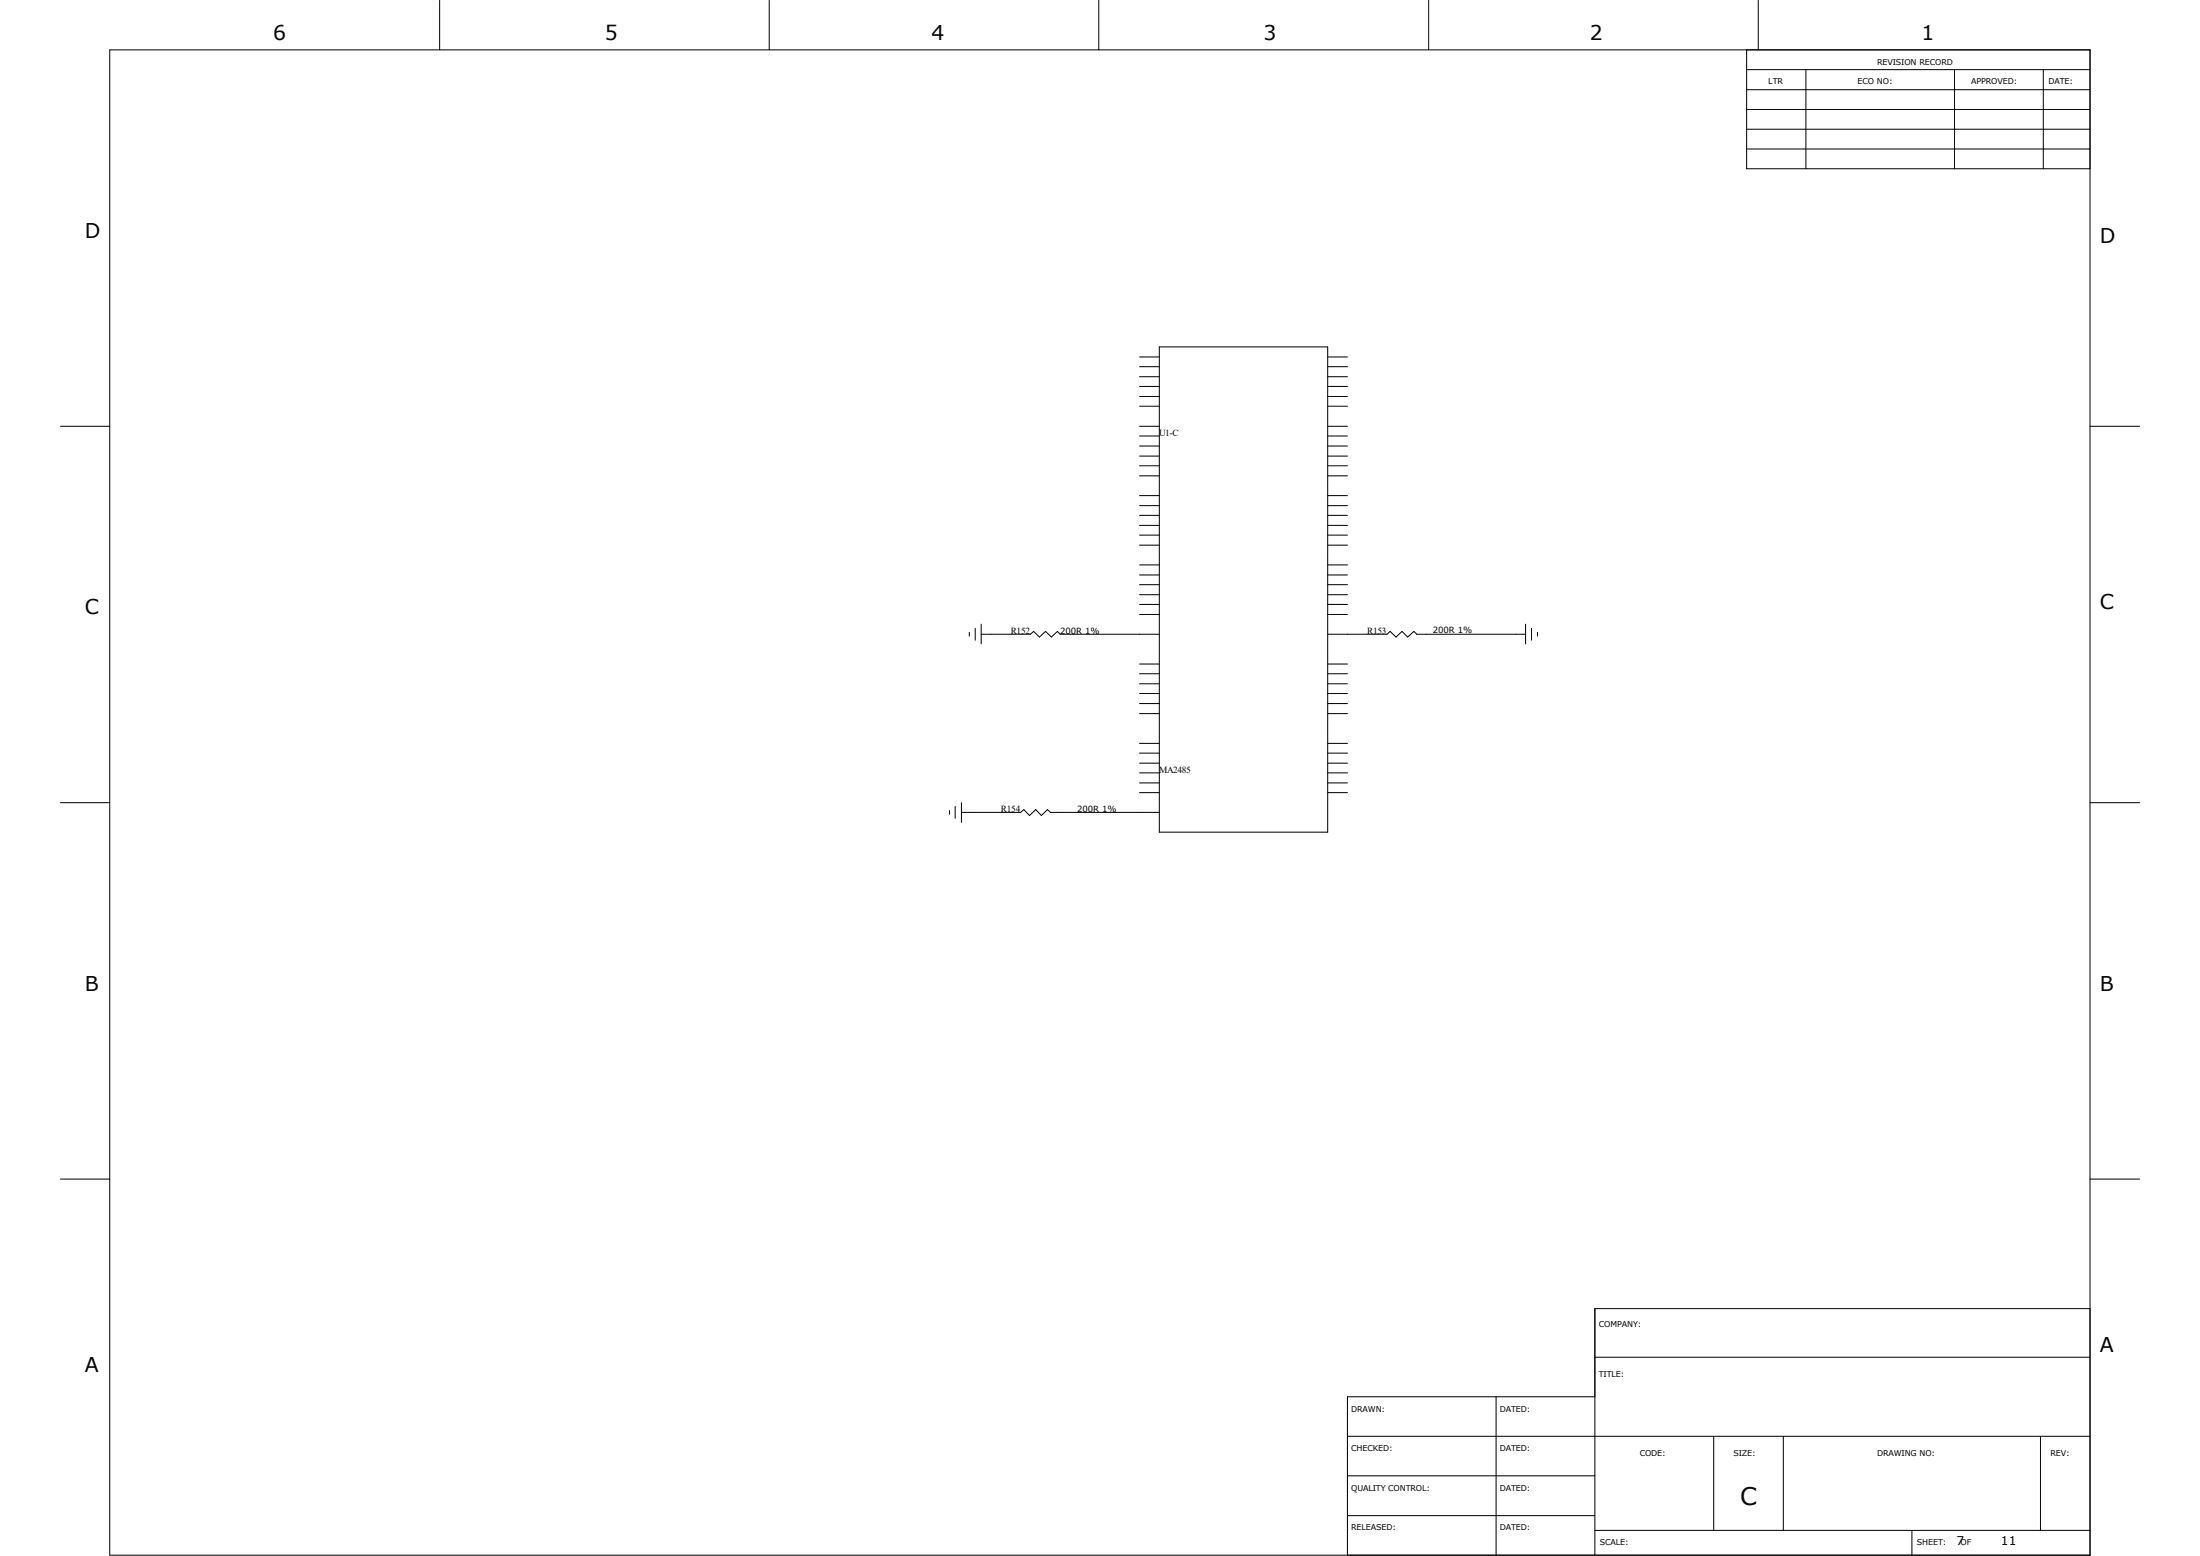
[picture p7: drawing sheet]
<svg xmlns="http://www.w3.org/2000/svg" width="297mm" height="210mm" viewBox="0 0 297 210" stroke-linecap="round" stroke-linejoin="round" font-family="sans-serif">
<g fill="none" stroke="#000" stroke-width=".14">
<path d="M14.8 6.7h267.4v203.2h-267.4zM59.4 0v6.7M103.8 0v6.7M148.3 0v6.7M192.9 0v6.7M235.8 14.8h46.4M235.8 9.4h46.4M235.8 12.1h46.4M235.8 17.4h46.4M235.8 6.7v16.1h46.4M237.4 0v6.7M243.8 9.4v13.4"/>
<path d="M263.9 9.4v13.4M275.8 9.4v13.4M235.8 20.1h46.4M8.2 57.5h6.6M153.8 57.5h2.7M153.8 48.2h2.7M153.8 49.5h2.7M153.8 50.8h2.7M153.8 52.2h2.7M153.8 53.5h2.7M153.8 54.8h2.7M153.8 58.8h2.7"/>
<path d="M156.5 46.8h22.7v65.5h-22.7zM179.2 57.5h2.7M179.2 48.2h2.7M179.2 49.5h2.7M179.2 50.8h2.7M179.2 52.2h2.7M179.2 53.5h2.7M179.2 54.8h2.7M179.2 58.8h2.7M282.2 57.5h6.6M153.8 60.2h2.7M153.8 61.6h2.7"/>
<path d="M153.8 62.9h2.7M153.8 64.2h2.7M153.8 66.9h2.7M153.8 68.2h2.7M153.8 69.6h2.7M153.8 70.9h2.7M153.8 72.2h2.7M153.8 73.6h2.7M153.8 76.2h2.7M153.8 77.6h2.7M153.8 78.9h2.7M179.2 60.2h2.7"/>
<path d="M179.2 61.6h2.7M179.2 62.9h2.7M179.2 64.2h2.7M179.2 66.9h2.7M179.2 68.2h2.7M179.2 69.6h2.7M179.2 70.9h2.7M179.2 72.2h2.7M179.2 73.6h2.7M179.2 76.2h2.7M179.2 77.6h2.7M179.2 78.9h2.7"/>
<path d="M130.9 85.3v.6M131.7 84.8v1.6M132.5 85.6h6.6l.4-.4 .8 .8 .8-.8 .8 .8 .8-.8 .4 .4h13.4M132.5 84.2v2.7M153.8 80.3h2.7M153.8 81.6h2.7M153.8 82.9h2.7M153.8 89.6h2.7M153.8 90.9h2.7M153.8 92.3h2.7M153.8 93.6h2.7M153.8 95h2.7"/>
<path d="M153.8 96.3h2.7M179.2 85.6h8l.5-.4 .8 .8 .8-.8 .7 .8 .9-.8 .4 .4h14.7M179.2 80.3h2.7M179.2 81.6h2.7M179.2 82.9h2.7M179.2 89.6h2.7M179.2 90.9h2.7M179.2 92.3h2.7M179.2 93.6h2.7M179.2 95h2.7M179.2 96.3h2.7M206 84.2v2.7"/>
<path d="M206.8 84.8v1.6M207.6 85.3v.6M8.2 108.3h6.6M128.2 109.4v.5M128.9 108.8v1.6M129.8 109.6h8l.4-.3 .8 .8 .8-.8 .8 .8 .8-.8 .4 .3h14.7M129.8 108.3v2.7M153.8 100.3h2.7M153.8 101.6h2.7M153.8 103h2.7M153.8 104.3h2.7M153.8 105.7h2.7"/>
<path d="M153.8 107h2.7M179.2 100.3h2.7M179.2 101.6h2.7M179.2 103h2.7M179.2 104.3h2.7M179.2 105.7h2.7M179.2 107h2.7M282.2 108.3h6.6M8.2 159.1h6.6M282.2 159.1h6.6M282.2 176.6h-66.9v33.3M181.9 193.8h100.3"/>
<path d="M181.9 199.2h33.4M202 188.5v21.4M215.3 183.2h66.9M215.3 188.5h-33.4v21.4M231.4 193.8v12.7M240.7 193.8v12.7M275.5 193.8v12.7M181.9 204.6h33.4M215.3 206.5h66.9M258.1 206.5v3.4"/>
</g>
<text font-size="3.3" x="234.9" y="203.2">C</text>
<g font-size="2.8">
<text x="36.9" y="5.4">6</text>
<text x="81.7" y="5.4">5</text>
<text x="125.8" y="5.4">4</text>
<text x="170.6" y="5.4">3</text>
<text x="214.6" y="5.4">2</text>
<text x="259.4" y="5.4">1</text>
<text x="11.5" y="32.1">D</text>
<text x="283.5" y="32.8">D</text>
<text x="11.5" y="82.9">C</text>
<text x="283.5" y="82.3">C</text>
<text x="11.5" y="133.7">B</text>
<text x="283.5" y="133.7">B</text>
<text x="11.5" y="185.2">A</text>
<text x="283.5" y="182.5">A</text>
</g>
<g font-size="1.6">
<text x="264.1" y="208.5">7</text>
<text x="270.1" y="208.5">11</text>
</g>
<g font-size="1.3">
<text x="156.5" y="58.8">U1-C</text>
<text x="136.4" y="85.6">R152</text>
<text x="184.6" y="85.6">R153</text>
<text x="156.5" y="104.3">MA2485</text>
<text x="135.1" y="109.6">R154</text>
</g>
<g font-size="1.1">
<text x="238.7" y="11.4">LTR</text>
<text x="250.7" y="11.4">ECO NO:</text>
<text x="253.4" y="8.7">REVISION RECORD</text>
<text x="266.1" y="11.4">APPROVED:</text>
<text x="276.6" y="11.4">DATE:</text>
<text x="143.1" y="85.6">200R 1%</text>
<text x="193.4" y="85.5">200R 1%</text>
<text x="145.4" y="109.6">200R 1%</text>
<text x="215.9" y="179.2">COMPANY:</text>
<text x="215.9" y="185.8">TITLE:</text>
<text x="182.4" y="190.5">DRAWN:</text>
<text x="202.5" y="190.5">DATED:</text>
<text x="182.4" y="195.9">CHECKED:</text>
<text x="202.5" y="195.9">DATED:</text>
<text x="221.4" y="196.5">CODE:</text>
<text x="234" y="196.5">SIZE:</text>
<text x="253.4" y="196.5">DRAWING NO:</text>
<text x="276.8" y="196.5">REV:</text>
<text x="182.4" y="201.2">QUALITY CONTROL:</text>
<text x="202.5" y="201.2">DATED:</text>
<text x="182.4" y="206.5">RELEASED:</text>
<text x="202.5" y="206.5">DATED:</text>
<text x="216" y="208.6">SCALE:</text>
<text x="258.8" y="208.6">SHEET:</text>
<text x="264.7" y="208.6">OF</text>
</g>
</svg>
